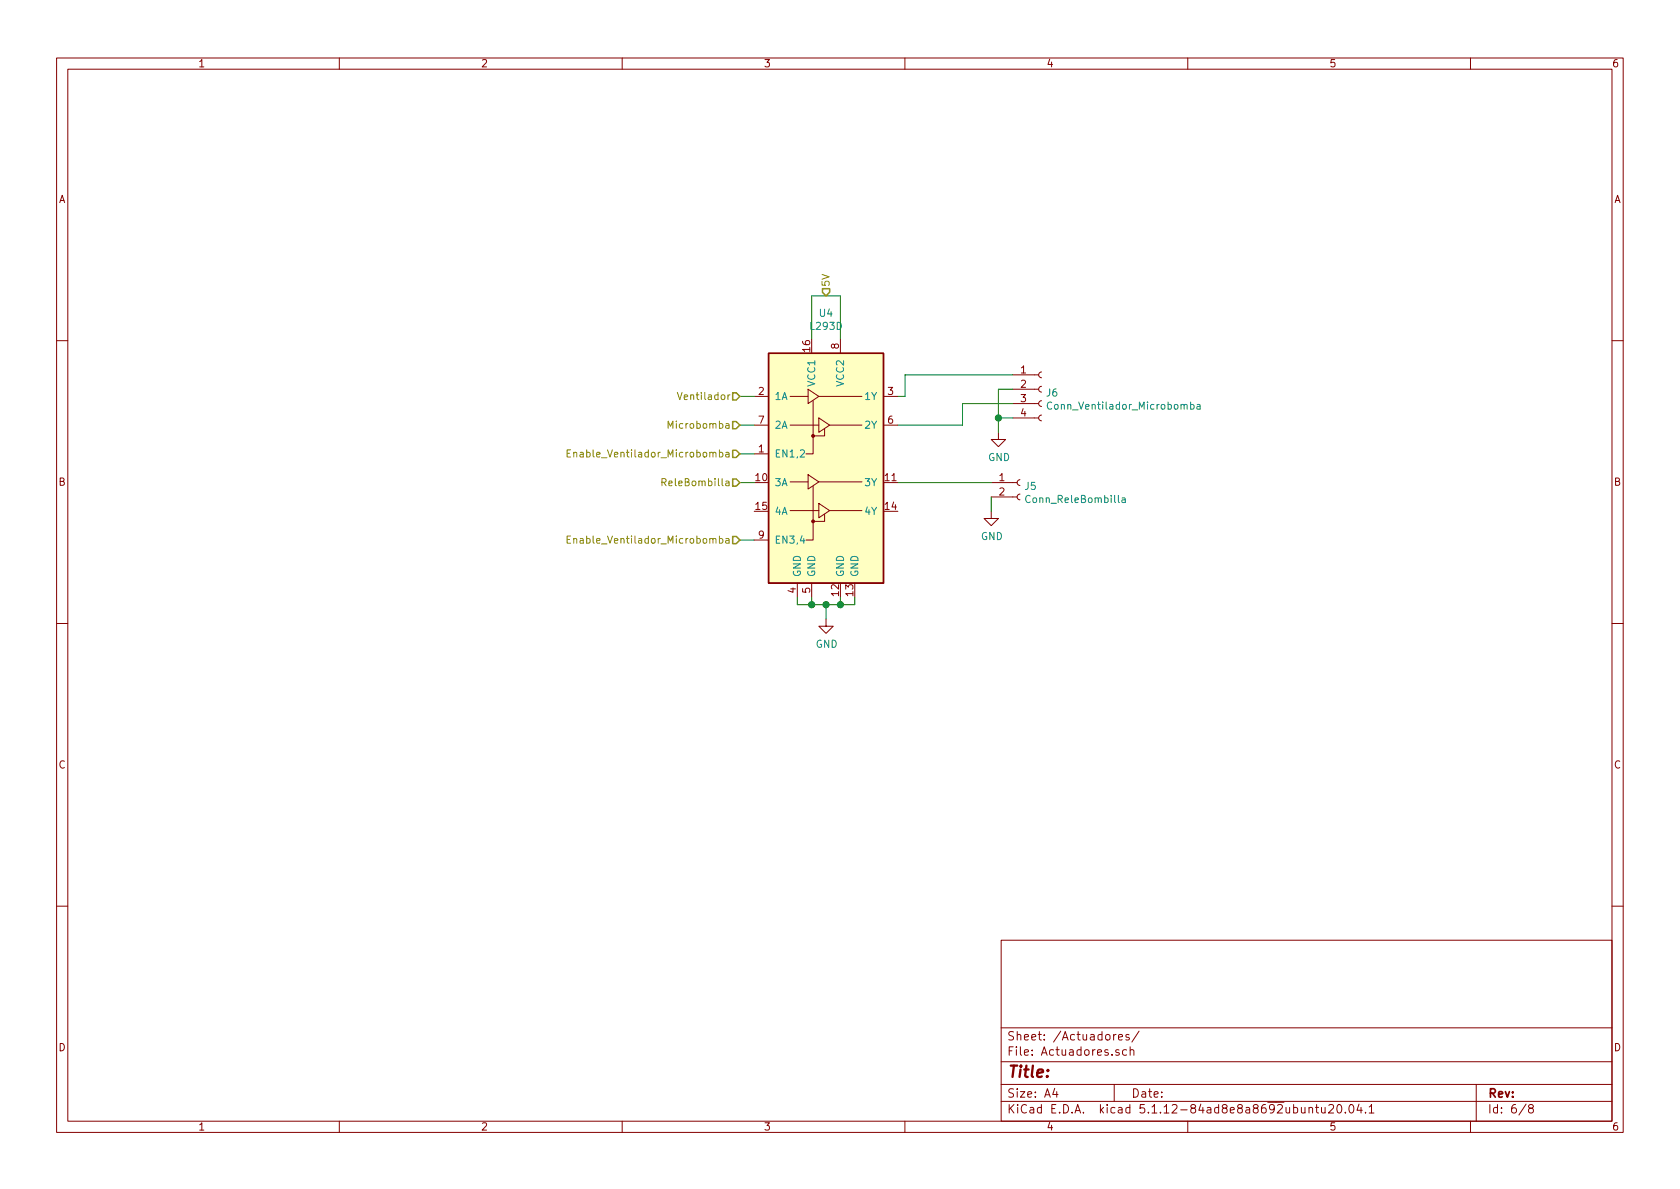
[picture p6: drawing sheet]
EESchema Schematic File Version 4
EELAYER 30 0
EELAYER END
$Descr A4 11693 8268
encoding utf-8
Sheet 6 8
Title ""
Date ""
Rev ""
Comp ""
Comment1 ""
Comment2 ""
Comment3 ""
Comment4 ""
$EndDescr
$Comp
L Driver_Motor:L293D U4
U 1 1
P 5750 3350
F 0 "U4" H 5750 4531 50  0000 C CNN
F 1 "L293D" H 5750 4440 50  0000 C CNN
F 2 "Package_DIP:DIP-16_W7.62mm" H 6000 2600 50  0001 L CNN
F 3 "http://www.ti.com/lit/ds/symlink/l293.pdf" H 5450 4050 50  0001 C CNN
	1    5750 3350
	1    0    0    -1  
$EndComp
Text HLabel 5750 2050 1    50   Input ~ 0
5V
Wire Wire Line
	5650 2350 5650 2050
Wire Wire Line
	5850 2350 5850 2050
Wire Wire Line
	5650 2050 5850 2050
$Comp
L power:GND #PWR0116
U 1 1
P 5750 4300
F 0 "#PWR0116" H 5750 4050 50  0001 C CNN
F 1 "GND" H 5755 4127 50  0000 C CNN
F 2 "" H 5750 4300 50  0001 C CNN
F 3 "" H 5750 4300 50  0001 C CNN
	1    5750 4300
	1    0    0    -1  
$EndComp
Wire Wire Line
	5550 4150 5550 4200
Wire Wire Line
	5950 4200 5950 4150
Wire Wire Line
	5550 4200 5650 4200
Wire Wire Line
	5650 4150 5650 4200
Connection ~ 5650 4200
Wire Wire Line
	5650 4200 5750 4200
Wire Wire Line
	5850 4150 5850 4200
Connection ~ 5850 4200
Wire Wire Line
	5850 4200 5950 4200
Wire Wire Line
	5750 4300 5750 4200
Connection ~ 5750 4200
Wire Wire Line
	5750 4200 5850 4200
Text HLabel 5150 2750 0    50   Input ~ 0
Ventilador
Text HLabel 5150 2950 0    50   Input ~ 0
Microbomba
Wire Wire Line
	5150 2750 5250 2750
Wire Wire Line
	5150 2950 5250 2950
Text HLabel 5150 3150 0    50   Input ~ 0
Enable_Ventilador_Microbomba
Wire Wire Line
	5150 3150 5250 3150
$Comp
L Connector:Conn_01x04_Female J6
U 1 1
P 7250 2700
F 0 "J6" H 7278 2676 50  0000 L CNN
F 1 "Conn_Ventilador_Microbomba" H 7278 2585 50  0000 L CNN
F 2 "" H 7250 2700 50  0001 C CNN
F 3 "~" H 7250 2700 50  0001 C CNN
	1    7250 2700
	1    0    0    -1  
$EndComp
$Comp
L power:GND #PWR0117
U 1 1
P 6950 3000
F 0 "#PWR0117" H 6950 2750 50  0001 C CNN
F 1 "GND" H 6955 2827 50  0000 C CNN
F 2 "" H 6950 3000 50  0001 C CNN
F 3 "" H 6950 3000 50  0001 C CNN
	1    6950 3000
	1    0    0    -1  
$EndComp
Wire Wire Line
	7050 2700 6950 2700
Wire Wire Line
	6950 2700 6950 2900
Wire Wire Line
	7050 2900 6950 2900
Connection ~ 6950 2900
Wire Wire Line
	6950 2900 6950 3000
Wire Wire Line
	6250 2750 6300 2750
Wire Wire Line
	6300 2750 6300 2600
Wire Wire Line
	6300 2600 7050 2600
Wire Wire Line
	6250 2950 6700 2950
Wire Wire Line
	6700 2950 6700 2800
Wire Wire Line
	6700 2800 7050 2800
Text HLabel 5150 3750 0    50   Input ~ 0
Enable_Ventilador_Microbomba
Wire Wire Line
	5150 3750 5250 3750
Text HLabel 5150 3350 0    50   Input ~ 0
ReleBombilla
Wire Wire Line
	5150 3350 5250 3350
$Comp
L Connector:Conn_01x02_Female J5
U 1 1
P 7100 3350
F 0 "J5" H 7128 3326 50  0000 L CNN
F 1 "Conn_ReleBombilla" H 7128 3235 50  0000 L CNN
F 2 "" H 7100 3350 50  0001 C CNN
F 3 "~" H 7100 3350 50  0001 C CNN
	1    7100 3350
	1    0    0    -1  
$EndComp
Wire Wire Line
	6250 3350 6900 3350
$Comp
L power:GND #PWR0118
U 1 1
P 6900 3550
F 0 "#PWR0118" H 6900 3300 50  0001 C CNN
F 1 "GND" H 6905 3377 50  0000 C CNN
F 2 "" H 6900 3550 50  0001 C CNN
F 3 "" H 6900 3550 50  0001 C CNN
	1    6900 3550
	1    0    0    -1  
$EndComp
Wire Wire Line
	6900 3450 6900 3550
$EndSCHEMATC
